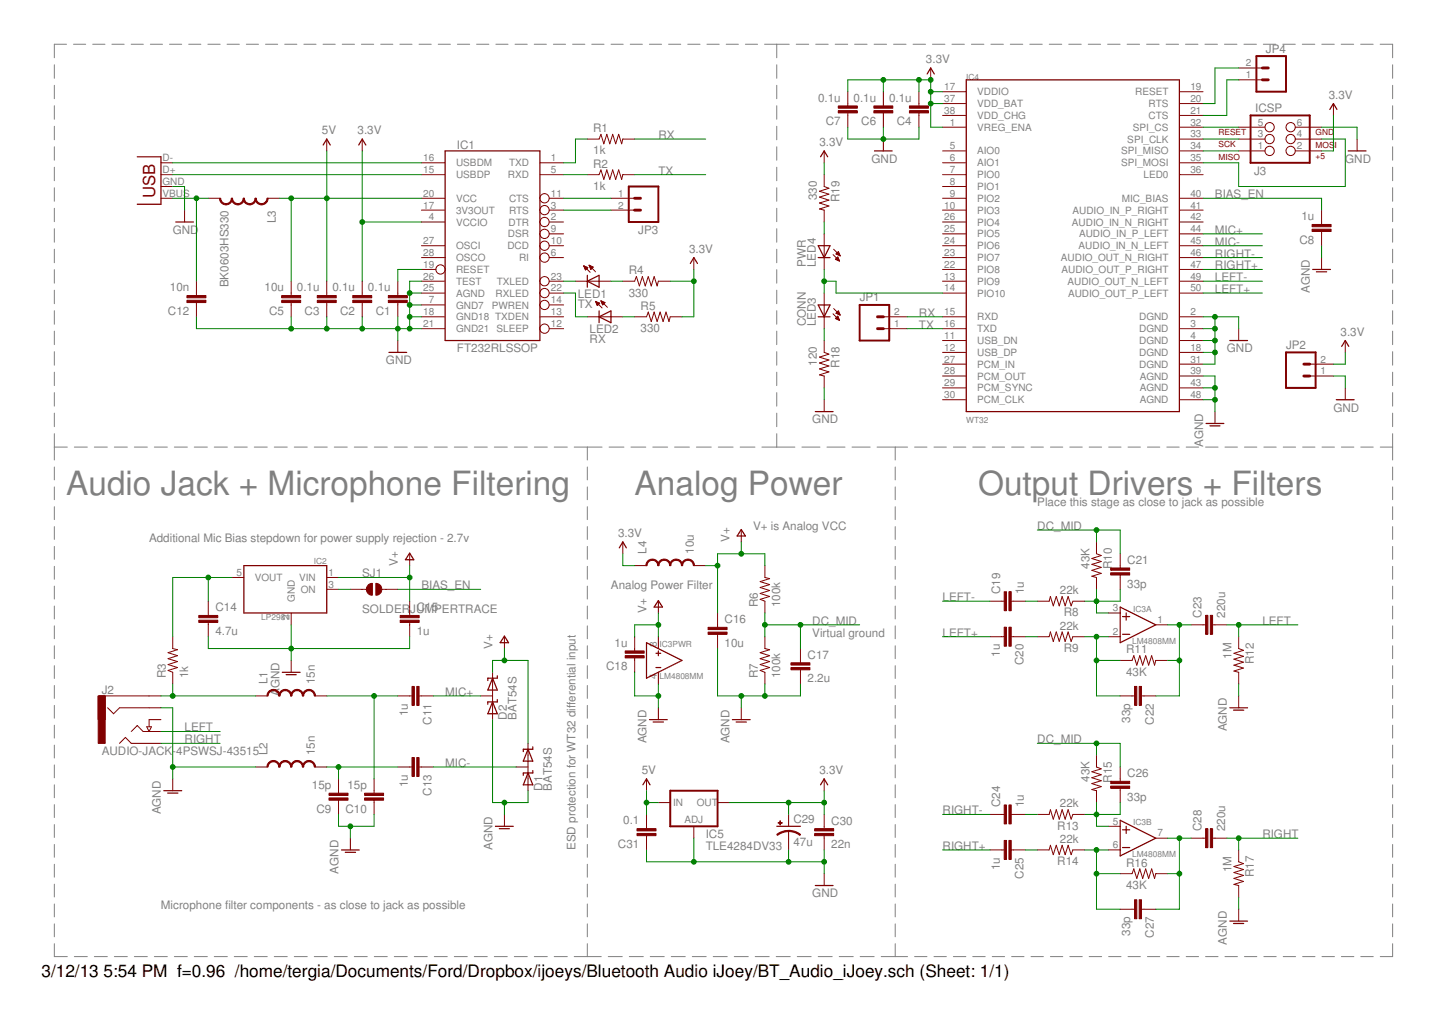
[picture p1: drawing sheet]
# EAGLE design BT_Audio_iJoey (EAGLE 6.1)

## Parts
C1  0.1u  CAP0603-CAP  [0603-CAP]
C2  0.1u  CAP0603-CAP  [0603-CAP]
C3  0.1u  CAP0603-CAP  [0603-CAP]
C4  0.1u  CAP0603-CAP  [0603-CAP]
C5  10u  CAP0805  [0805]
C6  0.1u  CAP0603-CAP  [0603-CAP]
C7  0.1u  CAP0603-CAP  [0603-CAP]
C8  1u  CAP0603-CAP  [0603-CAP]
C9  15p  CAP0603-CAP  [0603-CAP]
C10  15p  CAP0603-CAP  [0603-CAP]
C11  1u  CAP0603-CAP  [0603-CAP]
C12  10n  CAP0603-CAP  [0603-CAP]
C13  1u  CAP0603-CAP  [0603-CAP]
C14  4.7u  CAP0603-CAP  [0603-CAP]
C15  1u  CAP0603-CAP  [0603-CAP]
C16  10u  CAP0603-CAP  [0603-CAP]
C17  2.2u  CAP0603-CAP  [0603-CAP]
C18  1u  CAP0603-CAP  [0603-CAP]
C19  1u  CAP0603-CAP  [0603-CAP]
C20  1u  CAP0603-CAP  [0603-CAP]
C21  33p  CAP0603-CAP  [0603-CAP]
C22  33p  CAP0603-CAP  [0603-CAP]
C23  220u  CAP1210  [1210]
C24  1u  CAP0603-CAP  [0603-CAP]
C25  1u  CAP0603-CAP  [0603-CAP]
C26  33p  CAP0603-CAP  [0603-CAP]
C27  33p  CAP0603-CAP  [0603-CAP]
C28  220u  CAP1210  [1210]
C29  47u  CAP_POLD  [PANASONIC_D]
C30  22n  CAP0603-CAP  [0603-CAP]
C31  0.1  CAP0603-CAP  [0603-CAP]
D1  BAT54S  DIODE_DUAL_CLAMP  [SOT23]
D2  BAT54S  DIODE_DUAL_CLAMP  [SOT23]
IC1  FT232RLSSOP  [SSOP28DB]
IC2  LP2981  [SOT23-5]
IC3  LM4808MM  [SO8]
IC4  WT32  [WT32]
IC5  TLE4284DV33  V_REG_317DPACK  [V-REG_DPACK]
J1  USB-A-H  [USB-A-H]
J2  AUDIO-JACK-4PSWSJ-43515  [SJ-4351X]
J3  ICSP  AVR_SPI_PRG_6PTH  [2X3]
JP1  M02PTH  [1X02]
JP2  M02PTH  [1X02]
JP3  M02PTH  [1X02]
JP4  M02PTH  [1X02]
L1  15n  INDUCTOR0603  [0603]
L2  15n  INDUCTOR0603  [0603]
L3  BK0603HS330  INDUCTOR0603  [0603]
L4  10u  INDUCTOR0603  [0603]
LED1  TX  LED0603  [LED-0603]
LED2  RX  LED0603  [LED-0603]
LED3  CONN  LED0603  [LED-0603]
LED4  PWR  LED0603  [LED-0603]
R1  1k  RESISTOR0603-RES  [0603-RES]
R2  1k  RESISTOR0603-RES  [0603-RES]
R3  1k  RESISTOR0603-RES  [0603-RES]
R4  330  RESISTOR0603-RES  [0603-RES]
R5  330  RESISTOR0603-RES  [0603-RES]
R6  100k  RESISTOR0603-RES  [0603-RES]
R7  100k  RESISTOR0603-RES  [0603-RES]
R8  22k  RESISTOR0603-RES  [0603-RES]
R9  22k  RESISTOR0603-RES  [0603-RES]
R10  43K  RESISTOR0603-RES  [0603-RES]
R11  43K  RESISTOR0603-RES  [0603-RES]
R12  1M  RESISTOR0603-RES  [0603-RES]
R13  22k  RESISTOR0603-RES  [0603-RES]
R14  22k  RESISTOR0603-RES  [0603-RES]
R15  43K  RESISTOR0603-RES  [0603-RES]
R16  43K  RESISTOR0603-RES  [0603-RES]
R17  1M  RESISTOR0603-RES  [0603-RES]
R18  120  RESISTOR0603-RES  [0603-RES]
R19  330  RESISTOR0603-RES  [0603-RES]
SJ1  SOLDERJUMPERTRACE  [SJ_2S-TRACE]

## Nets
3.3V: C2.2 C4.2 C6.2 C7.2 C29.+ C30.1 IC1.4(VCCIO) IC4.1(VREG_ENA) IC4.17(VDDIO) IC4.37(VDD_BAT) IC5.4(OUT) J3.2 JP2.2 L4.1 R4.2 R5.2 R19.1
5V: C3.2 C5.2 C31.2 IC1.20(VCC) IC5.3(IN) L3.1
AGND: C8.1 C9.1 C10.1 C14.2 C15.2 C16.2 C17.2 C18.1 D1.1(AN) D2.1(AN) IC2.2(GND) IC3.4(PWR:-V) IC4.39(AGND) IC4.43(AGND) IC4.48(AGND) J2.4(RING2) L2.1 R7.1 R12.2 R17.2
BIAS: C14.1 IC2.5(VOUT) R3.2
BIAS_EN: C8.2 IC4.40(MIC_BIAS) SJ1.2
DC_MID: C17.1 C21.1 C26.1 R6.1 R7.2 R10.1 R15.1
GND: C1.1 C2.1 C3.1 C4.1 C5.1 C6.1 C7.1 C12.1 C29.- C30.2 C31.1 IC1.7(GND7) IC1.18(GND18) IC1.21(GND21) IC1.25(AGND) IC1.26(TEST) IC4.2(DGND) IC4.3(DGND) IC4.4(DGND) IC4.18(DGND) IC4.31(DGND) IC5.1(ADJ) J1.GND(VBUS) J3.6 JP2.1 R18.2
LEFT: C23.2 J2.2(TIP) R12.1
LEFT+: C20.2 IC4.50(AUDIO_OUT_P_LEFT)
LEFT-: C19.1 IC4.49(AUDIO_OUT_N_LEFT)
MIC+: C11.1 D2.3(COM) IC4.44(AUDIO_IN_P_LEFT)
MIC-: C13.1 D1.3(COM) IC4.45(AUDIO_IN_N_LEFT)
N$1: IC1.15(USBDP) J1.D+(D-)
N$2: IC1.16(USBDM) J1.D-(D+)
N$3: IC4.33(SPI_CLK) J3.3
N$4: C1.2 IC1.19(RESET)
N$5: C12.2 J1.VBUS(GND) L3.2
N$6: IC4.32(SPI_CS) J3.5
N$7: IC1.5(RXD) R2.1
N$8: IC1.1(TXD) R1.1
N$9: IC4.34(SPI_MISO) J3.1
N$10: IC1.23(TXLED) LED1.C
N$11: IC1.22(RXLED) LED2.C
N$12: LED2.A R5.1
N$13: LED1.A R4.1
N$14: IC4.35(SPI_MOSI) J3.4
N$15: C9.2 C13.2 L2.2
N$16: J2.1(SLEEVE) L1.1 R3.1
N$17: C10.2 C11.2 L1.2
N$18: C22.2 IC3.2(A:-) R9.1 R11.1
N$19: C20.1 R9.2
N$20: C21.2 IC3.3(A:+) R8.1 R10.2
N$21: C19.2 R8.2
N$22: C22.1 C23.1 IC3.1(A:O) R11.2
N$23: C27.2 IC3.6(B:-) R14.1 R16.1
N$24: C25.1 R14.2
N$25: C26.2 IC3.5(B:+) R13.1 R15.2
N$26: C24.2 R13.2
N$27: C27.1 C28.1 IC3.7(B:O) R16.2
N$28: IC2.3(ON) SJ1.1
N$29: IC1.11(CTS) JP3.1
N$30: IC1.3(RTS) JP3.2
N$31: IC4.21(CTS) JP4.1
N$32: IC4.20(RTS) JP4.2
N$33: IC4.14(PIO10) LED3.A LED4.C
N$34: LED3.C R18.1
N$35: LED4.A R19.2
RIGHT: C28.2 J2.3(RING1) R17.1
RIGHT+: C25.2 IC4.47(AUDIO_OUT_P_RIGHT)
RIGHT-: C24.1 IC4.46(AUDIO_OUT_N_RIGHT)
RX: IC4.15(RXD) JP1.2 R1.2
TX: IC4.16(TXD) JP1.1 R2.2
V+: C15.1 C16.1 C18.2 D1.2(CAT) D2.2(CAT) IC2.1(VIN) IC3.8(PWR:+V) L4.2 R6.2
Unconnected: IC1.2(DTR) IC1.6(RI) IC1.9(DSR) IC1.10(DCD) IC1.12(SLEEP) IC1.13(TXDEN) IC1.14(PWREN) IC1.17(3V3OUT) IC1.27(OSCI) IC1.28(OSCO) IC4.5(AIO0) IC4.6(AIO1) IC4.7(PIO0) IC4.8(PIO1) IC4.9(PIO2) IC4.10(PIO3) IC4.11(USB_DN) IC4.12(USB_DP) IC4.13(PIO9) IC4.19(RESET) IC4.22(PIO8) IC4.23(PIO7) IC4.24(PIO6) IC4.25(PIO5) IC4.26(PIO4) IC4.27(PCM_IN) IC4.28(PCM_OUT) IC4.29(PCM_SYNC) IC4.30(PCM_CLK) IC4.36(LED0) IC4.38(VDD_CHG) IC4.41(AUDIO_IN_P_RIGHT) IC4.42(AUDIO_IN_N_RIGHT) J2.5(SWITCH)

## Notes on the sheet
- Audio Jack + Microphone Filtering | Analog Power | Output Drivers + Filters
- Place this stage as close to jack as possible
- V+ is Analog VCC
- Additional Mic Bias stepdown for power supply rejection - 2.7v
- Analog Power Filter
- Virtual ground
- ESD protection for WT32 differential input
- Microphone filter components - as close to jack as possible

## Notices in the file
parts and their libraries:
SparkFun-Connectors: Licensing: CC v3.0 Share-Alike You are welcome to use this library for commercial purposes.
